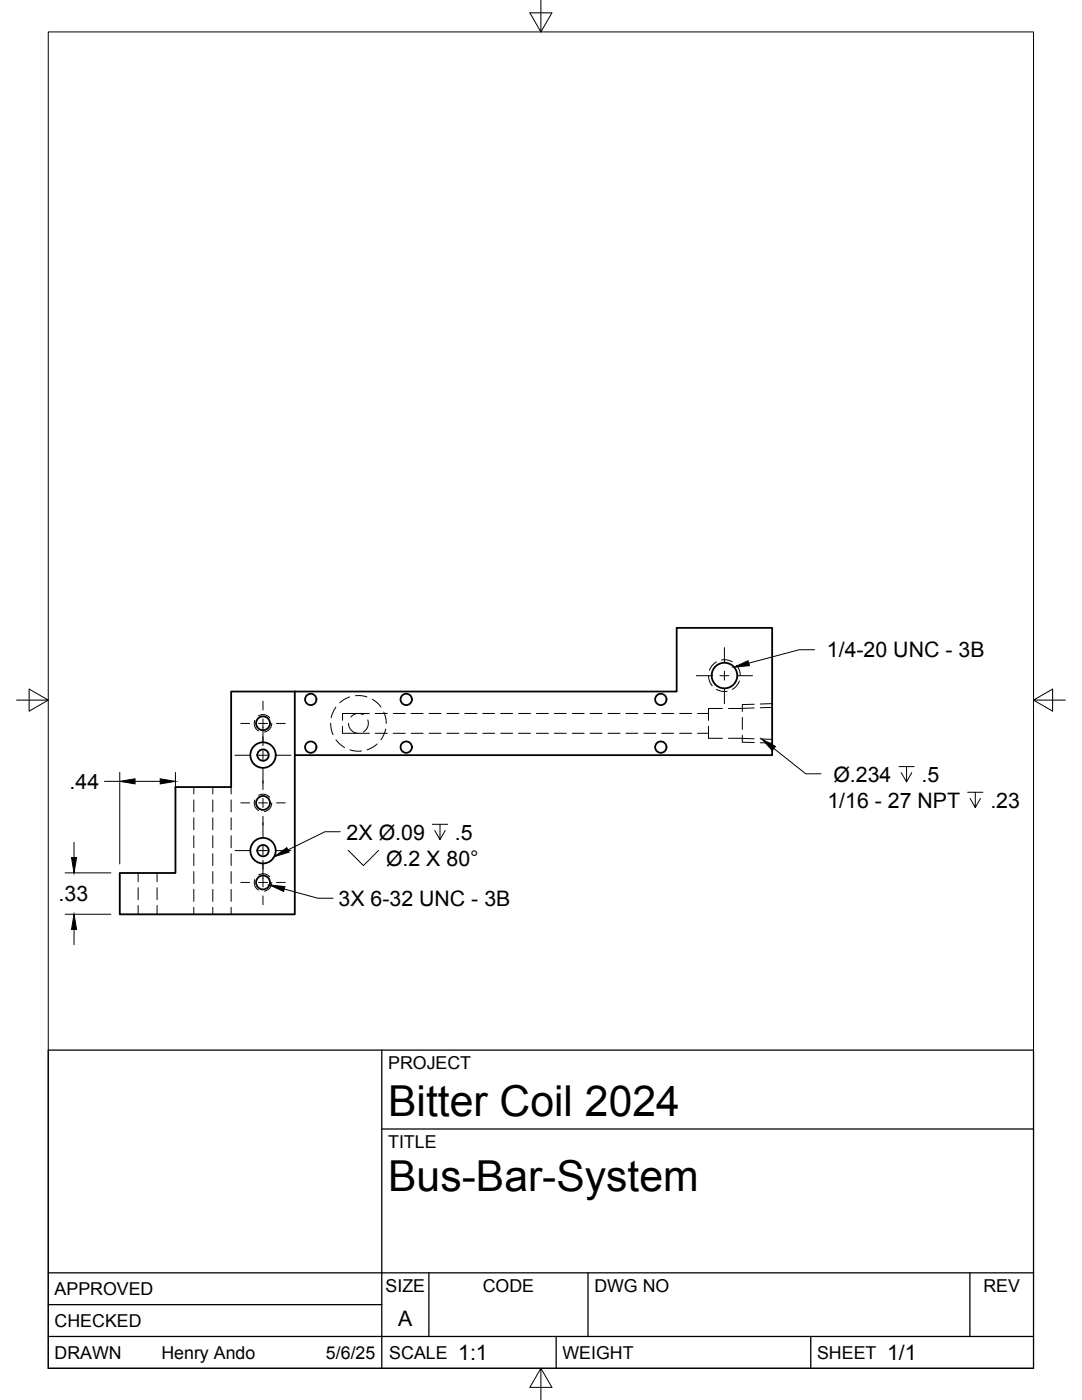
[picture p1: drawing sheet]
<svg xmlns="http://www.w3.org/2000/svg" width="216mm" height="279mm" viewBox="0 0 216 279" stroke-linecap="round" stroke-linejoin="round" font-family="sans-serif">
<!-- layer: Visible -->
<g fill="none" stroke="#000" stroke-width=".36">
<path d="M58.8 138h-12.7v19.1h-11.1v17.1h-11.1v8.3h34.9v-31.8M58.8 138h76.2v-12.7h19.1v25.4h-95.3M58.8 138v12.7"/>
<circle cx="62" cy="139.6" r="1.13"/>
<circle cx="81.1" cy="139.6" r="1.13"/>
<circle cx="131.9" cy="139.6" r="1.13"/>
<circle cx="144.6" cy="134.8" r="2.55"/>
<circle cx="52.5" cy="150.7" r="2.54"/>
<circle cx="52.5" cy="144.3" r="1.39"/>
<circle cx="52.5" cy="150.7" r="1.13"/>
<circle cx="62" cy="149.1" r="1.13"/>
<circle cx="81.1" cy="149.1" r="1.13"/>
<circle cx="131.9" cy="149.1" r="1.13"/>
<circle cx="52.5" cy="169.8" r="2.54"/>
<circle cx="52.5" cy="176.1" r="1.39"/>
<circle cx="52.5" cy="160.2" r="1.39"/>
<circle cx="52.5" cy="169.8" r="1.13"/>
</g>
<!-- layer: Hidden -->
<g fill="none" stroke="#000" stroke-width=".2">
<path d="M69.8 139.1l-1.3 .6-.7 .6M70.9 138.9h1.5l.8 .2M74.3 139.6l1.1 .8 .6 .7M141.4 134.8a3.2 3.2 0 0 0 .7 2.1M142.9 132.1l-.2 .1a2.99 2.99 0 0 0-1.1 1.6M143 137.6l1.2 .4h.9M144 131.7h.2a3.1 3.1 0 0 1 1.9 .4M147 132.8a2.95 2.95 0 0 1 .7 2M147.5 135.9v.2a3.2 3.2 0 0 1-1.4 1.5M38.7 157.1v1.4M38.7 159.6v2.4M42.5 157.1v1.4"/>
<path d="M42.5 159.6v2.4M46.1 157.1v1.4M46.1 159.6v2.4M50.8 143.8a1.75 1.75 0 0 0 .8 2.1M50.8 159.6a1.75 1.75 0 0 0 .8 2.2M51.6 142.8a1.76 1.76 0 0 1 2.2 .5M51.6 158.7a1.73 1.73 0 0 1 2.2 .4M54.2 144.4a1.74 1.74 0 0 1-1.4 1.7M66 144.4l.1 1.3 .4 .9M67 141.1l-.7 1.3-.2 .8M67 147.6l.9 1 .8 .6M68.3 144.9v1.4h5.4"/>
<path d="M69.5 144.4a1.96 1.96 0 0 0 1.7 1.9M69.8 149.6l1.2 .3h1.1M72.5 142.6a1.94 1.94 0 0 0-2.5 .5M73.4 143.7a1.96 1.96 0 0 1-.9 2.4M73.7 142.4h-5.4v1.4M74.9 146.3h2.4M74.9 142.4h2.4M75.2 148.5l-.9 .7-1.1 .4M76.6 142.1l.4 1.2 .1 1.1M77 145.5l-.4 1.2-.6 .9M78.5 146.3h2.4M78.5 142.4h2.4"/>
<path d="M82 146.3h2.4M82 142.4h2.4M85.6 146.3h2.4M85.6 142.4h2.4M89.2 146.3h2.4M89.2 142.4h2.4M92.8 146.3h2.3M92.8 142.4h2.3M96.3 146.3h2.4M96.3 142.4h2.4M99.9 146.3h2.4M99.9 142.4h2.4"/>
<path d="M103.5 146.3h2.4M103.5 142.4h2.4M107 146.3h2.4M107 142.4h2.4M110.6 146.3h2.4M110.6 142.4h2.4M114.2 146.3h2.4M114.2 142.4h2.4M117.8 146.3h2.3M117.8 142.4h2.3M121.3 146.3h2.4M121.3 142.4h2.4"/>
<path d="M124.9 146.3h2.4M124.9 142.4h2.4M128.5 146.3h2.4M128.5 142.4h2.4M132 146.3h2.4M132 142.4h2.4M135.6 146.3h2.4M135.6 142.4h2.4M139.2 146.3h2.2M139.2 142.4h2.2M141.4 144.9v2.4h2.7M144.1 141.4h-2.7v2.4"/>
<path d="M145.4 147.3l5.1 .1M148.1 140.6v1.4M148.1 143.2v2.4M148.1 146.7v1.4M150.5 141.3l-5.1 .1M151.7 147.5l2.4 .1M154.1 141.2h-2.4M27.6 174.2v1.8M27.6 177.2v2.3M31.3 174.2v1.8M31.3 177.2v2.3M38.7 163.2v2.4"/>
<path d="M38.7 166.8v2.4M38.7 170.4v2.3M38.7 173.9v2.4M38.7 177.5v2.4M42.5 163.2v2.4M42.5 166.8v2.4M42.5 170.4v2.3M42.5 173.9v2.4M42.5 177.5v2.4M46.1 163.2v2.4M46.1 166.8v2.4M46.1 170.4v2.3"/>
<path d="M46.1 173.9v2.4M46.1 177.5v2.4M50.8 175.5a1.75 1.75 0 0 0 .8 2.1M51.6 174.6a1.73 1.73 0 0 1 2.2 .4M54.2 160.3a1.73 1.73 0 0 1-1.4 1.7M54.2 176.1a1.73 1.73 0 0 1-1.4 1.7M27.6 180.7v1.8M31.3 180.7v1.8M38.7 181.1v1.4M42.5 181.1v1.4M46.1 181.1v1.4"/>
</g>
<!-- layer: Hidden Narrow -->
<path d="M148.1 148.1l2.4 .1M150.5 140.5l-2.4 .1M151.7 148.2l2.4 .1M154.1 140.4l-2.4 .1" fill="none" stroke="#000" stroke-width=".2"/>
<!-- layer: Border -->
<path d="M9.6 6.4h196.6v266.7h-196.6zM107.9 0v6.4l-2.2-3.8h4.4l-2.2 3.8M3.3 139.7h6.3l-3.8-2.2v4.4l3.8-2.2M206.2 139.7l3.8 2.2v-4.4l-3.8 2.2h6.4M107.9 273.1l2.2 3.8h-4.4l2.2-3.8v6.3" fill="none" stroke="#000" stroke-width=".2"/>
<!-- layer: Titleblock -->
<path d="M9.6 209.6h196.6v63.5h-196.6zM76.2 209.6v63.5M76.2 225.3h130M9.6 254h196.6M85.6 254v12.7M117.3 254v12.7M193.5 254v12.7M9.6 266.7h196.6M9.6 260.4h66.6M111 266.7v6.4M161.8 266.7v6.4" fill="none" stroke="#000" stroke-width=".25"/>
<!-- layer: Smart Centers -->
<g fill="none" stroke="#000" stroke-width=".2">
<path d="M52.5 139.9v1.8M138.9 134.9h3M143.7 134.9h1.7M144.5 129.2v3M144.5 133.9v1.8M144.5 137.5v2.9M147.2 134.9h3M46.9 150.7h2.9M48 144.4h1.8M51.6 144.4h1.8M51.6 150.7h1.8M52.5 143.5v5.3"/>
<path d="M52.5 149.8v1.8M52.5 153.4v4.2M52.5 159.3v1.8M55.2 144.4h1.7M55.2 150.7h2.9M46.9 169.8h2.9M48 160.2h1.8M48 176.1h1.8M51.6 160.2h1.8M51.6 169.8h1.8M51.6 176.1h1.8M52.5 162.9v4.2"/>
<path d="M52.5 168.9v1.8M52.5 171.7v5.3M52.5 178.8v1.8M55.2 160.2h1.7M55.2 169.8h2.9M55.2 176.1h1.7"/>
</g>
<!-- layer: Hole Notes -->
<path d="M146.5 133.2l2.8-1.3 .2 .9zM152 147.5l2.7 1.5-.6 .8zM53.8 176.6l3.1 .3-.3 1zM54.7 171l2.5-1.8 .5 .9z" fill="#000" stroke="#000" stroke-width=".2"/>
<g fill="none" stroke="#000" stroke-width=".2">
<path d="M162.5 129.7h-3l-10.1 2.7M154.4 149.4l6.4 5h3M179.4 153h3M180.9 153v3l-1.1-1.8M181.9 154.2l-1 1.8M193.1 158.1h3M194.6 158.1v3.1l-1-1.9M195.6 159.3l-1 1.9M56.7 177.4l6.7 1.9h3.1M67.9 166h-3l-7.4 3.6M69.5 169.7l3 3 3.1-3M86.3 164.5h3"/>
<path d="M87.8 164.5v3.1l-1.1-1.9M88.8 165.7l-1 1.9"/>
</g>
<!-- layer: FD_Dimensions -->
<path d="M20.8 155.9h3.1M23.9 154.2v18.2M26.9 155.9h5.1M35 154.2v18.2M13 174.2h9.1M14.8 168.1v3.1M13 182.5h9.1M14.8 185.5v3.1" fill="none" stroke="#000" stroke-width=".2"/>
<path d="M23.9 155.9l3-.5v1zM32 155.4l3 .5-3 .5zM14.3 171.2h1l-.5 3zM14.8 182.5l.5 3h-1z" fill="#000" stroke="#000" stroke-width=".2"/>
<g font-size="8.5">
<text x="77.4" y="222.8">Bitter Coil 2024</text>
<text x="77.4" y="237.8">Bus-Bar-System</text>
</g>
<g font-size="4.3">
<text x="165" y="131.2">1/4-20 UNC - 3B</text>
<text x="13.9" y="157.5">.44</text>
<text x="165.1" y="161.2">1/16 - 27 NPT</text>
<text x="166.3" y="156">Ø.234</text>
<text x="183.9" y="156">.5</text>
<text x="197.6" y="161.2">.23</text>
<text x="69.2" y="167.6">2X Ø.09</text>
<text x="90.8" y="167.6">.5</text>
<text x="77" y="172.7">Ø.2 X 80°</text>
<text x="11.7" y="179.8">.33</text>
<text x="67.5" y="180.8">3X 6-32 UNC - 3B</text>
<text x="79.5" y="264.5">A</text>
<text x="91.4" y="271.4">1:1</text>
<text x="177" y="271.4">1/1</text>
</g>
<g font-size="3.5">
<text x="77.4" y="213.4">PROJECT</text>
<text x="77.4" y="229.1">TITLE</text>
<text x="76.9" y="257.8">SIZE</text>
<text x="96.3" y="257.8">CODE</text>
<text x="118.6" y="257.8">DWG NO</text>
<text x="196.2" y="257.8">REV</text>
<text x="10.9" y="258.5">APPROVED</text>
<text x="10.9" y="264.8">CHECKED</text>
<text x="10.9" y="271.2">DRAWN</text>
<text x="32.2" y="271.2">Henry Ando</text>
<text x="65" y="271.2">5/6/25</text>
<text x="77.7" y="271.2">SCALE</text>
<text x="112.2" y="271.2">WEIGHT</text>
<text x="163" y="271.2">SHEET</text>
</g>
</svg>
